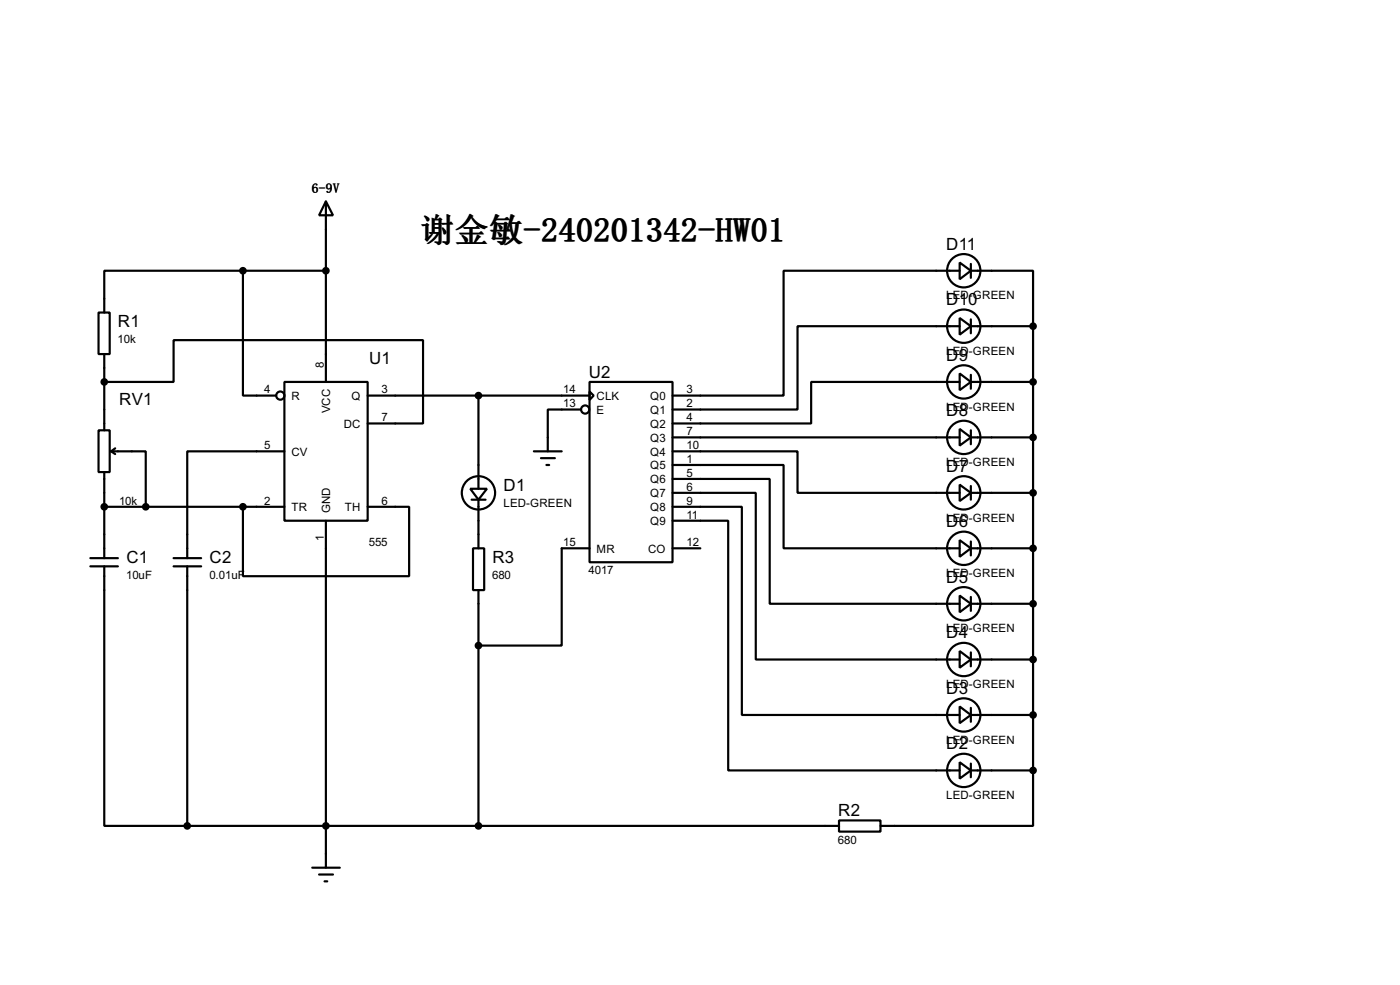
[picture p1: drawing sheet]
<svg xmlns="http://www.w3.org/2000/svg" width="256mm" height="180mm" viewBox="0 0 256 180" stroke-linecap="round" stroke-linejoin="round" font-family="sans-serif">
<g fill="none" stroke="#000" stroke-width=".4">
<path d="M59.7 36.9l1.3 2.5h-2.5zM59.7 36.9v33M18.1 57.2h2v7.6h-2zM44.5 49.6v22.8h6.1M44.5 49.6h-25.4v7.6M44.5 49.6h15.2M175.8 58.2l2.1 1.5-2.1 1.6zM175.8 48.1l2.1 1.5-2.1 1.5zM175.8 59.7h-29.7v15.3h-22.9M175.8 49.6h-32.2v22.8h-20.4M177.9 49.6h11.4v10.1M177.9 59.7h11.4"/>
<path d="M177.9 48.3v2.6M177.9 58.5v2.5M189.3 59.7v81.3M18.1 78.8h2v7.6h-2zM19.1 69.9h12.7v-7.6h45.7v15.2h-10.1M19.1 64.8v14M52.1 69.9h15.3v25.4h-15.3zM67.4 72.4h40.6M87.7 72.4v17.1M106.5 75h-6.1v7.6M108 69.9h15.2v33h-15.2zM108 71.7l.8 .7-.8 .8z"/>
<path d="M175.8 78.5l2.1 1.6-2.1 1.5zM175.8 68.4l2.1 1.5-2.1 1.5zM175.8 69.9h-27.2v7.6h-25.4M177.9 69.9h11.4M177.9 68.6v2.6M177.9 78.8v2.5M19.1 92.8h33M19.1 86.4v15.8M20.4 82.6h6.3v10.2M20.4 82.6l.7 .5M21.1 82.1l-.7 .5M44.5 92.8v12.7h30.5v-12.7h-7.6"/>
<path d="M52.1 82.6h-17.8v19.6M59.7 95.3v63.5M86.2 89.5h3l-1.5 2zM86.4 91.5h2.6M87.7 91.5v8.9M97.8 82.6h5.1M99.1 83.9h2.6M100.1 85.1h.5M123.2 95.3h10.2v45.7h42.4M123.2 92.8h12.7v38.1h39.9M123.2 90.2h15.3v30.5h37.3M123.2 87.7h17.8v22.8h34.8"/>
<path d="M123.2 85.1h20.4v15.3h32.2M123.2 82.6h22.9v7.6h29.7M123.2 80.1h52.6M175.8 98.9l2.1 1.5-2.1 1.5zM175.8 88.7l2.1 1.5-2.1 1.5zM177.9 80.1h11.4M177.9 90.2h11.4M177.9 89v2.5M177.9 99.1v2.6M16.6 102.2h5M16.6 103.7h5M19.1 103.7v47.5h15.2"/>
<path d="M31.8 102.2h5.1M31.8 103.7h5.1M34.3 103.7v47.5M86.7 100.4h2v7.6h-2zM87.7 108v43.2M108 100.4h-5.1v17.8h-15.2M123.2 100.4h5.1M175.8 119.2l2.1 1.5-2.1 1.5zM175.8 109l2.1 1.5-2.1 1.6zM177.9 110.5h11.4M177.9 100.4h11.4M177.9 109.3v2.5"/>
<path d="M177.9 119.4v2.6M175.8 139.5l2.1 1.5-2.1 1.5zM175.8 129.3l2.1 1.6-2.1 1.5zM177.9 130.9h11.4M177.9 120.7h11.4M177.9 129.6v2.5M177.9 139.8v2.5M34.3 151.2h119.4M57.2 158.8h5.1M153.7 150.2h7.6v2h-7.6zM177.9 141h11.4M189.3 141v10.2h-28"/>
<path d="M58.5 160.1h2.5M59.5 161.3h.5"/>
<circle cx="176.5" cy="49.6" r="3.1"/>
<circle cx="176.5" cy="59.7" r="3.1"/>
<circle cx="51.3" cy="72.4" r=".75"/>
<circle cx="107.2" cy="75" r=".75"/>
<circle cx="176.5" cy="69.9" r="3.1"/>
<circle cx="87.6" cy="90.2" r="3.1"/>
<circle cx="176.5" cy="80.1" r="3.1"/>
<circle cx="176.5" cy="90.2" r="3.1"/>
<circle cx="176.5" cy="110.5" r="3.1"/>
<circle cx="176.5" cy="100.4" r="3.1"/>
<circle cx="176.5" cy="130.9" r="3.1"/>
<circle cx="176.5" cy="120.7" r="3.1"/>
<circle cx="176.5" cy="141" r="3.1"/>
</g>
<g fill="#000" stroke="#000" stroke-width=".4">
<circle cx="44.5" cy="49.6" r=".5"/>
<circle cx="59.7" cy="49.6" r=".5"/>
<circle cx="189.2" cy="59.7" r=".5"/>
<circle cx="19.1" cy="69.9" r=".5"/>
<circle cx="87.6" cy="72.4" r=".5"/>
<circle cx="189.2" cy="69.9" r=".5"/>
<circle cx="19.1" cy="92.8" r=".5"/>
<circle cx="26.7" cy="92.8" r=".5"/>
<circle cx="44.5" cy="92.8" r=".5"/>
<circle cx="189.2" cy="90.2" r=".5"/>
<circle cx="189.2" cy="80.1" r=".5"/>
<circle cx="87.6" cy="118.2" r=".5"/>
<circle cx="189.2" cy="110.5" r=".5"/>
<circle cx="189.2" cy="100.4" r=".5"/>
<circle cx="189.2" cy="130.9" r=".5"/>
<circle cx="189.2" cy="120.7" r=".5"/>
<circle cx="34.3" cy="151.2" r=".5"/>
<circle cx="59.7" cy="151.2" r=".5"/>
<circle cx="87.6" cy="151.2" r=".5"/>
<circle cx="189.2" cy="141" r=".5"/>
</g>
<text font-size="6.3" x="76.9" y="44.3">谢金敏-240201342-HW01</text>
<g font-size="3.5">
<text x="173.4" y="45.7">D11</text>
<text x="21.6" y="59.9">R1</text>
<text x="173.4" y="55.9">D10</text>
<text x="67.6" y="66.6">U1</text>
<text x="107.9" y="69.1">U2</text>
<text x="173.4" y="66.1">D9</text>
<text x="21.9" y="74.1">RV1</text>
<text x="173.4" y="76.2">D8</text>
<text x="92.3" y="89.9">D1</text>
<text x="173.4" y="86.4">D7</text>
<text x="173.4" y="96.5">D6</text>
<text x="23.2" y="103.1">C1</text>
<text x="38.4" y="103.1">C2</text>
<text x="90.2" y="103.1">R3</text>
<text x="173.4" y="106.7">D5</text>
<text x="173.4" y="116.9">D4</text>
<text x="173.4" y="127">D3</text>
<text x="173.4" y="137.2">D2</text>
<text x="153.6" y="149.4">R2</text>
</g>
<text font-size="2.5" x="57.1" y="35.3">6-9V</text>
<g font-size="2.4">
<text x="173.3" y="54.8">LED-GREEN</text>
<text x="21.6" y="62.8">10k</text>
<text x="173.3" y="64.9">LED-GREEN</text>
<text x="48.4" y="72">4</text>
<text x="59.3" y="67.4" transform="rotate(-90 59.3 67.4)">8</text>
<text x="69.9" y="72">3</text>
<text x="103.2" y="72">14</text>
<text x="125.8" y="72">3</text>
<text x="53.4" y="73.2">R</text>
<text x="60.5" y="75.7" transform="rotate(-90 60.5 75.7)">VCC</text>
<text x="64.4" y="73.2">Q</text>
<text x="69.9" y="77.1">7</text>
<text x="103.2" y="74.6">13</text>
<text x="109.3" y="73.2">CLK</text>
<text x="109.3" y="75.8">E</text>
<text x="119.1" y="73.2">Q0</text>
<text x="119.1" y="75.8">Q1</text>
<text x="125.8" y="74.6">2</text>
<text x="125.8" y="77.1">4</text>
<text x="173.3" y="75.1">LED-GREEN</text>
<text x="48.4" y="82.2">5</text>
<text x="53.4" y="83.4">CV</text>
<text x="63" y="78.3">DC</text>
<text x="119.1" y="78.3">Q2</text>
<text x="119.1" y="80.8">Q3</text>
<text x="119.1" y="83.4">Q4</text>
<text x="125.8" y="79.7">7</text>
<text x="125.8" y="82.2">10</text>
<text x="119.1" y="85.9">Q5</text>
<text x="119.1" y="88.5">Q6</text>
<text x="125.8" y="84.7">1</text>
<text x="125.8" y="87.3">5</text>
<text x="125.8" y="89.8">6</text>
<text x="173.3" y="85.3">LED-GREEN</text>
<text x="21.8" y="92.4">10k</text>
<text x="48.4" y="92.4">2</text>
<text x="53.4" y="93.6">TR</text>
<text x="60.5" y="94" transform="rotate(-90 60.5 94)">GND</text>
<text x="63.2" y="93.6">TH</text>
<text x="69.9" y="92.4">6</text>
<text x="92.2" y="92.8">LED-GREEN</text>
<text x="119.1" y="91">Q7</text>
<text x="119.1" y="93.6">Q8</text>
<text x="125.8" y="92.4">9</text>
<text x="125.8" y="94.9">11</text>
<text x="173.3" y="95.5">LED-GREEN</text>
<text x="59.3" y="99" transform="rotate(-90 59.3 99)">1</text>
<text x="67.6" y="100">555</text>
<text x="103.2" y="100">15</text>
<text x="109.3" y="101.2">MR</text>
<text x="118.7" y="101.2">CO</text>
<text x="119.1" y="96.1">Q9</text>
<text x="125.8" y="100">12</text>
<text x="23.1" y="106">10uF</text>
<text x="38.4" y="106">0.01uF</text>
<text x="90.2" y="106">680</text>
<text x="107.8" y="105.1">4017</text>
<text x="173.3" y="105.6">LED-GREEN</text>
<text x="173.3" y="115.8">LED-GREEN</text>
<text x="173.3" y="126">LED-GREEN</text>
<text x="173.3" y="136.1">LED-GREEN</text>
<text x="173.3" y="146.3">LED-GREEN</text>
<text x="153.5" y="154.4">680</text>
</g>
</svg>
